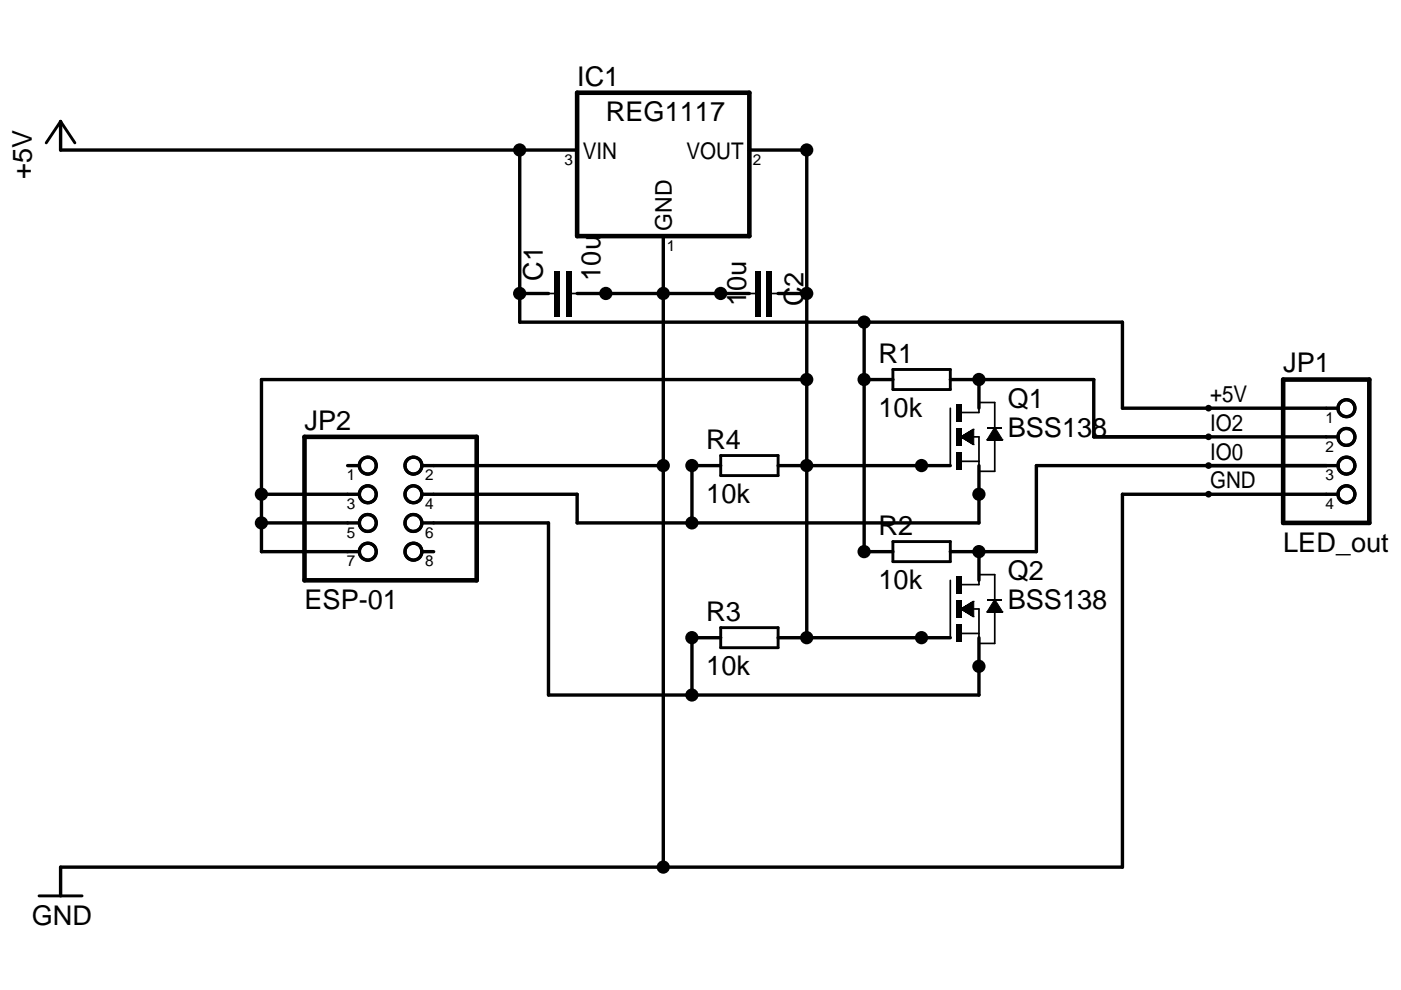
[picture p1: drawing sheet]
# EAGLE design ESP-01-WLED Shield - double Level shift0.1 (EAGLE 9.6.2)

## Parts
C1  10u  C-EUC0805K  [C0805K]
C2  10u  C-EUC0805K  [C0805K]
IC1  REG1117  [SOT223]
JP1  LED_out  PINHD-1X4/90  [1X04/90]
JP2  ESP-01  PINHD-2X4  [2X04]
Q1  BSS138  NMOSSOT23  [SOT-23]
Q2  BSS138  NMOSSOT23  [SOT-23]
R1  10k  R-EU_R0402  [R0402]
R2  10k  R-EU_R0402  [R0402]
R3  10k  R-EU_R0402  [R0402]
R4  10k  R-EU_R0402  [R0402]

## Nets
+5V: C1.1 IC1.3(VIN) JP1.1 R1.1 R2.1
GND: C1.2 C2.2 IC1.1(GND) JP1.4 JP2.2
IO0: JP1.3 Q2.1(D) R2.2
IO2: JP1.2 Q1.1(D) R1.2
N$1: C2.1 IC1.2(VOUT) JP2.3 JP2.5 JP2.7 Q1.3(G) Q2.3(G) R3.2 R4.2
N$2: JP2.4 Q1.2(S) R4.1
N$3: JP2.6 Q2.2(S) R3.1
Unconnected: JP2.1 JP2.8
